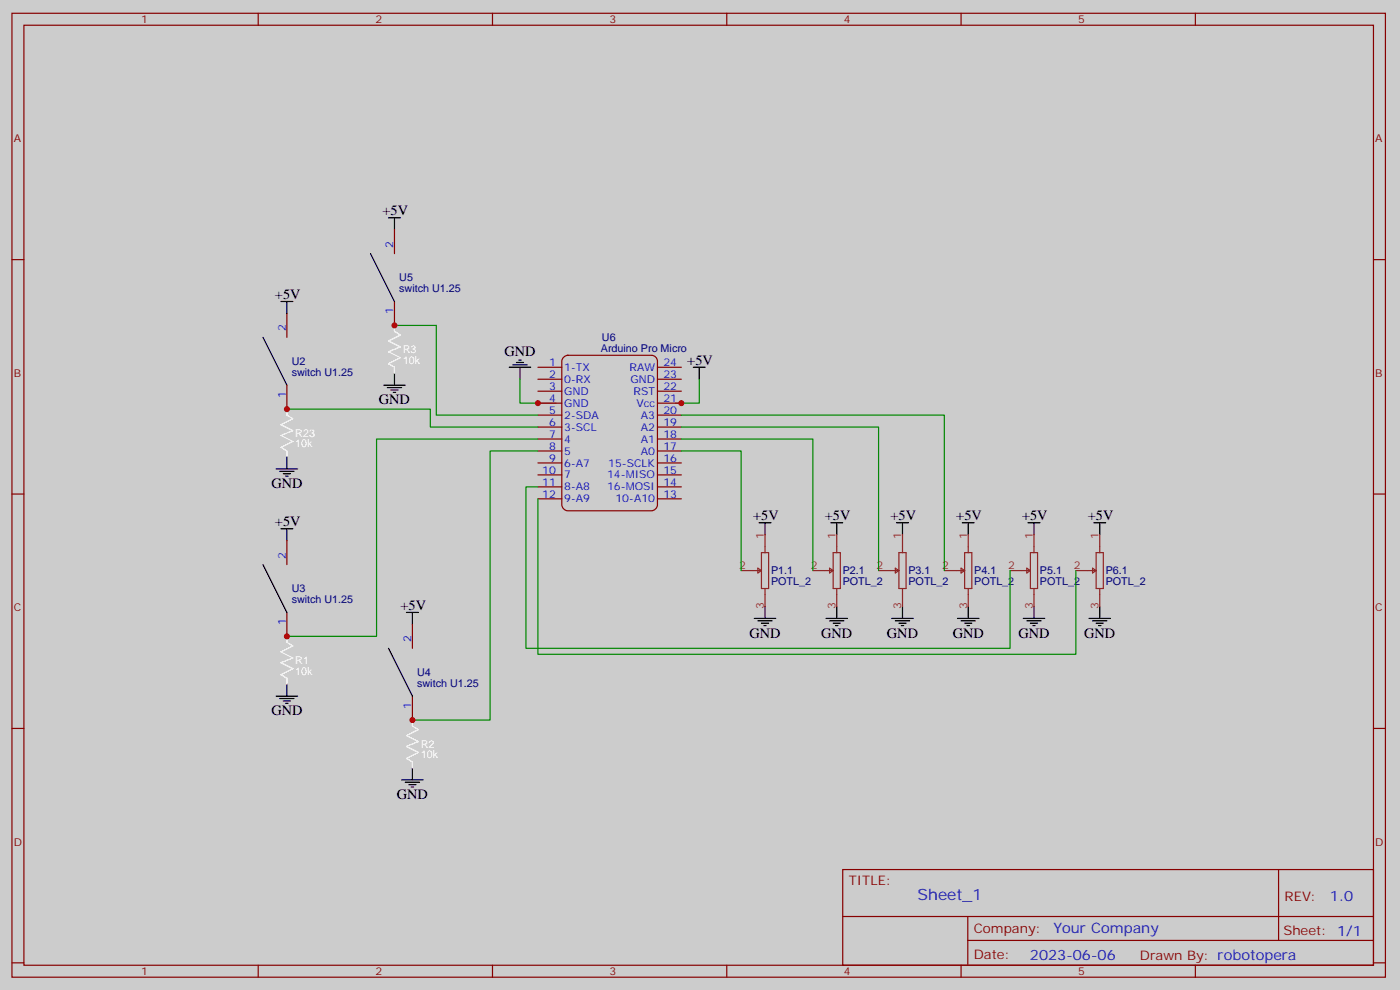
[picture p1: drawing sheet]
<svg xmlns="http://www.w3.org/2000/svg" width="413mm" height="292mm" viewBox="0 0 413 292" stroke-linecap="round" stroke-linejoin="round" font-family="sans-serif">
<path d="M0 0h413.2v292h-413.2z" fill="#ccc"/>
<g fill="none" stroke="#870000" stroke-width=".35">
<path d="M3.5 3.9h405.4v284.4h-405.4zM7.1 7.4h398.2v277.3h-398.2zM76.2 3.9v3.5M145.3 3.9v3.5M214.5 3.9v3.5M283.6 3.9v3.5M352.8 3.9v3.5M3.5 76.6h3.6M116.4 67.8v7M405.3 76.6h3.6M84.7 92.5v7M116.4 88.9v7.1"/>
<path d="M84.7 113.6v7.1M158.7 108.3h7.1M158.7 111.9h7.1M158.7 115.4h7.1M158.7 118.9h7.1M166.4 105.3l1.2-.5h24.7a1.76 1.76 0 0 1 1.7 1.8v42.3a1.89 1.89 0 0 1-1.7 1.8h-24.7a1.89 1.89 0 0 1-1.8-1.8v-42.3zM194 108.3h7.1M194 111.9h7.1M194 115.4h7.1M194 118.9h7.1M158.7 122.4h7.1M158.7 126h7.1"/>
<path d="M158.7 129.5h7.1M158.7 133h7.1M158.7 136.6h7.1M194 122.4h7.1M194 126h7.1M194 129.5h7.1M194 133h7.1M194 136.6h7.1M3.5 145.7h3.6M84.7 159.5v7M158.7 140.1h7.1M158.7 143.6h7.1"/>
<path d="M158.7 147.1h7.1M194 140.1h7.1M194 143.6h7.1M194 147.1h7.1M405.3 145.7h3.6M84.7 180.7v7M121.7 184.2v7M3.5 214.9h3.6M121.7 205.4v7M405.3 214.9h3.6M248.7 256.5h156.6v28.2h-156.6zM377.3 256.5v20.9"/>
<path d="M248.7 270.4h156.5M285.6 277.4h119.6M285.6 270.4v14.1M3.5 284h3.6M76.2 284.7v3.6M145.3 284.7v3.6M214.5 284.7v3.6M283.6 284.7v3.6M352.8 284.7v3.6M405.3 284h3.6"/>
</g>
<g fill="none" stroke="#8c2424" stroke-width=".35">
<path d="M225.8 157.7v5.3M246.9 157.7v5.3M266.3 157.7v5.3M285.8 157.7v5.3M305.2 157.7v5.3M324.6 157.7v5.3M218.7 168.3h6M223.7 167.6l1 .7-1 .7zM224.7 163h2.1v10.6h-2.1zM225.8 173.6v5.3M239.9 168.3h6M244.8 167.6l1.1 .7-1.1 .7z"/>
<path d="M245.9 163h2.1v10.6h-2.1zM246.9 173.6v5.3M259.3 168.3h6M264.2 167.6l1.1 .7-1.1 .7zM265.3 163h2.1v10.6h-2.1zM266.3 173.6v5.3M278.7 168.3h6M283.6 167.6l1.1 .7-1.1 .7zM284.7 163h2.1v10.6h-2.1zM285.8 173.6v5.3M298.1 168.3h6M303 167.6l1.1 .7-1.1 .7z"/>
<path d="M304.1 163h2.1v10.6h-2.1zM305.2 173.6v5.3M317.5 168.3h6M322.4 167.6l1.1 .7-1.1 .7zM323.5 163h2.1v10.6h-2.1zM324.6 173.6v5.3"/>
</g>
<g fill="none" stroke="#000" stroke-width=".35">
<path d="M109.4 74.8l7 14.1M114.7 64.2h3.5M116.4 64.2v3.6M77.6 99.5l7.1 14.1M82.9 88.9h3.5M84.7 88.9v3.6M113.2 113.6h6.4M114.3 114.3h4.2M115.4 115h2.1M116.1 115.7h.7M116.4 110.1v3.5M150.3 108.3h6.3"/>
<path d="M151.3 107.6h4.3M152.4 106.9h2.1M153.1 106.2h.7M153.5 108.3v3.6M204.6 108.3h3.5M206.4 108.3v3.6M81.5 138.3h6.3M82.5 139h4.3M83.6 139.7h2.1M84.7 134.8v3.5M82.9 156h3.5M84.3 140.4h.7"/>
<path d="M84.7 156v3.5M224 154.2h3.5M225.8 154.2v3.5M245.2 154.2h3.5M246.9 154.2v3.5M264.6 154.2h3.5M266.3 154.2v3.5M284 154.2h3.5M285.8 154.2v3.5M303.4 154.2h3.5M305.2 154.2v3.5M322.8 154.2h3.5"/>
<path d="M324.6 154.2v3.5M77.6 166.5l7.1 14.2M225.8 178.9v3.5M246.9 178.9v3.5M266.3 178.9v3.5M285.8 178.9v3.5M305.2 178.9v3.5M324.6 178.9v3.5M114.7 191.2l7 14.2M119.9 180.7h3.6M121.7 180.7v3.5M222.6 182.4h6.4"/>
<path d="M223.7 183.1h4.2M224.7 183.8h2.1M225.4 184.5h.7M243.8 182.4h6.3M244.8 183.1h4.3M245.9 183.8h2.1M246.6 184.5h.7M263.2 182.4h6.3M264.2 183.1h4.3M265.3 183.8h2.1M266 184.5h.7M282.6 182.4h6.3"/>
<path d="M283.6 183.1h4.3M284.7 183.8h2.1M285.4 184.5h.7M302 182.4h6.3M303 183.1h4.3M304.1 183.8h2.1M304.8 184.5h.7M321.4 182.4h6.3M322.4 183.1h4.3M323.5 183.8h2.1M324.2 184.5h.7M81.5 205.4h6.3"/>
<path d="M82.5 206.1h4.3M83.6 206.8h2.1M84.3 207.5h.7M84.7 201.8v3.6M118.5 230h6.4M119.6 230.8h4.2M120.6 231.5h2.2M121.4 232.2h.7M121.7 226.5v3.5"/>
</g>
<path d="M116.4 96v1.8l1.8 1-3.5 1.8 3.5 1.7-3.5 1.5 3.5 1.7-3.5 1.8 1.7 1v1.8M84.7 120.7v1.7l1.7 1.1-3.5 1.8 3.5 1.7-3.5 1.4 3.5 1.8-3.5 1.8 1.8 1v1.8M84.7 187.7v1.8l1.7 1-3.5 1.8 3.5 1.8-3.5 1.4 3.5 1.7-3.5 1.8 1.8 1.1v1.7M121.7 212.4v1.8l1.8 1-3.6 1.8 3.6 1.8-3.6 1.4 3.6 1.7-3.6 1.8 1.8 1.1v1.7" fill="none" stroke="#fff" stroke-width=".35"/>
<path d="M116.4 96h12.4v26.4h29.9M153.5 111.9v7h10.5M206.4 111.9v7h-7.1M84.7 120.7h42.3v5.3h31.7M158.7 129.5h-47.6v58.2h-26.4M158.7 133h-14.1v79.4h-22.9M201.1 133h17.6v35.3M201.1 129.5h38.8v38.8M201.1 126h58.2v42.3M201.1 122.4h77.6v45.9M158.7 143.6h-3.5v47.6h142.9v-22.9M158.7 147.1v45.9h158.8v-24.7" fill="none" stroke="#008700" stroke-width=".35"/>
<g fill="#c00">
<circle cx="158.8" cy="118.9" r=".88"/>
<circle cx="201.1" cy="118.9" r=".88"/>
<circle cx="116.4" cy="96" r=".88"/>
<circle cx="84.7" cy="120.7" r=".88"/>
<circle cx="84.7" cy="187.7" r=".88"/>
<circle cx="121.7" cy="212.4" r=".88"/>
</g>
<text font-size="4.6" fill="#00f" x="270.8" y="265.5">Sheet_1</text>
<g font-size="4.2">
<text x="112.9" y="63.5">+5V</text>
<text x="81.1" y="88.2">+5V</text>
<text x="148.9" y="105.1">GND</text>
<text x="202.8" y="107.6">+5V</text>
<text x="111.8" y="119.3">GND</text>
<text x="80.1" y="144">GND</text>
<text x="81.1" y="155.3">+5V</text>
<text x="222.2" y="153.5">+5V</text>
<text x="243.4" y="153.5">+5V</text>
<text x="262.8" y="153.5">+5V</text>
<text x="282.2" y="153.5">+5V</text>
<text x="301.6" y="153.5">+5V</text>
<text x="321" y="153.5">+5V</text>
<text x="118.2" y="180">+5V</text>
<text x="221.2" y="188.1">GND</text>
<text x="242.4" y="188.1">GND</text>
<text x="261.8" y="188.1">GND</text>
<text x="281.2" y="188.1">GND</text>
<text x="300.6" y="188.1">GND</text>
<text x="320" y="188.1">GND</text>
<text x="80.1" y="211">GND</text>
<text x="117.1" y="235.7">GND</text>
</g>
<g font-size="4.2" fill="#00f">
<text x="392.5" y="265.8">1.0</text>
<text x="310.9" y="275.3">Your Company</text>
<text x="304" y="283.1">2023-06-06</text>
</g>
<g font-size="3.9" fill="#800">
<text x="250.5" y="261.1">TITLE:</text>
<text x="379.1" y="265.8">REV:</text>
<text x="287.4" y="275.3">Company:</text>
<text x="378.7" y="275.9">Sheet: 1/1</text>
<text x="287.4" y="283">Date:</text>
<text x="336.4" y="283.1">Drawn By: robotopera</text>
</g>
<g font-size="3.2" fill="#800">
<text x="41.6" y="6.9">1</text>
<text x="110.8" y="6.9">2</text>
<text x="179.9" y="6.9">3</text>
<text x="249.1" y="6.9">4</text>
<text x="318.2" y="6.9">5</text>
<text x="4.1" y="42">A</text>
<text x="405.9" y="42">A</text>
<text x="4.1" y="111.2">B</text>
<text x="405.9" y="111.2">B</text>
<text x="4.1" y="180.3">C</text>
<text x="405.9" y="180.3">C</text>
<text x="4.1" y="249.4">D</text>
<text x="405.9" y="249.4">D</text>
<text x="41.6" y="287.7">1</text>
<text x="110.8" y="287.7">2</text>
<text x="179.9" y="287.7">3</text>
<text x="249.1" y="287.7">4</text>
<text x="318.2" y="287.7">5</text>
</g>
<g font-size="3.2" fill="#00f">
<text x="116.1" y="73.1" transform="rotate(-90 116.1 73.1)">2</text>
<text x="116.1" y="92.7" transform="rotate(-90 116.1 92.7)">1</text>
<text x="84.3" y="97.8" transform="rotate(-90 84.3 97.8)">2</text>
<text x="162" y="108">1</text>
<text x="195.8" y="108">24</text>
<text x="162" y="111.5">2</text>
<text x="166.5" y="109.4">1-TX</text>
<text x="166.5" y="112.9">0-RX</text>
<text x="185.8" y="109.4">RAW</text>
<text x="186" y="112.9">GND</text>
<text x="195.8" y="111.5">23</text>
<text x="84.3" y="117.4" transform="rotate(-90 84.3 117.4)">1</text>
<text x="162" y="115">3</text>
<text x="162" y="118.6">4</text>
<text x="166.5" y="116.5">GND</text>
<text x="166.5" y="120">GND</text>
<text x="187" y="116.5">RST</text>
<text x="187.9" y="120">Vcc</text>
<text x="195.8" y="118.6">21</text>
<text x="195.8" y="115">22</text>
<text x="162" y="122.1">5</text>
<text x="162" y="125.6">6</text>
<text x="166.5" y="123.5">2-SDA</text>
<text x="189.1" y="123.5">A3</text>
<text x="195.8" y="125.6">19</text>
<text x="195.8" y="122.1">20</text>
<text x="162" y="129.2">7</text>
<text x="166.5" y="127">3-SCL</text>
<text x="166.5" y="130.6">4</text>
<text x="189.1" y="130.6">A1</text>
<text x="189.1" y="127">A2</text>
<text x="195.8" y="129.2">18</text>
<text x="162" y="132.7">8</text>
<text x="162" y="136.2">9</text>
<text x="166.5" y="134.1">5</text>
<text x="166.5" y="137.6">6-A7</text>
<text x="179.5" y="137.6">15-SCLK</text>
<text x="189.1" y="134.1">A0</text>
<text x="195.8" y="136.2">16</text>
<text x="195.8" y="132.7">17</text>
<text x="160" y="139.7">10</text>
<text x="160" y="143.3">11</text>
<text x="166.5" y="141.1">7</text>
<text x="179.2" y="141.1">14-MISO</text>
<text x="195.8" y="143.3">14</text>
<text x="195.8" y="139.7">15</text>
<text x="160" y="146.8">12</text>
<text x="166.5" y="144.7">8-A8</text>
<text x="166.5" y="148.2">9-A9</text>
<text x="179.2" y="144.7">16-MOSI</text>
<text x="181.6" y="148.2">10-A10</text>
<text x="195.8" y="146.8">13</text>
<text x="84.3" y="164.8" transform="rotate(-90 84.3 164.8)">2</text>
<text x="84.3" y="184.4" transform="rotate(-90 84.3 184.4)">1</text>
<text x="121.4" y="189.5" transform="rotate(-90 121.4 189.5)">2</text>
<text x="121.4" y="209.1" transform="rotate(-90 121.4 209.1)">1</text>
</g>
<g font-size="3.2" fill="#000080">
<text x="117.8" y="83">U5</text>
<text x="117.8" y="86.1">switch U1.25</text>
<text x="177.7" y="100.6">U6</text>
<text x="86.1" y="107.7">U2</text>
<text x="177.3" y="103.7">Arduino Pro Micro</text>
<text x="86.1" y="110.8">switch U1.25</text>
<text x="227.5" y="172.6">POTL_2</text>
<text x="227.5" y="169.4">P1.1</text>
<text x="248.7" y="172.6">POTL_2</text>
<text x="248.7" y="169.4">P2.1</text>
<text x="268.1" y="172.6">POTL_2</text>
<text x="268.1" y="169.4">P3.1</text>
<text x="287.5" y="172.6">POTL_2</text>
<text x="287.5" y="169.4">P4.1</text>
<text x="306.9" y="172.6">POTL_2</text>
<text x="306.9" y="169.4">P5.1</text>
<text x="326.3" y="172.6">POTL_2</text>
<text x="326.3" y="169.4">P6.1</text>
<text x="86.1" y="177.8">switch U1.25</text>
<text x="86.1" y="174.7">U3</text>
<text x="123.1" y="202.5">switch U1.25</text>
<text x="123.1" y="199.4">U4</text>
</g>
<g font-size="3.2" fill="#fff">
<text x="118.9" y="107.3">10k</text>
<text x="118.9" y="104.2">R3</text>
<text x="87.1" y="132">10k</text>
<text x="87.1" y="128.9">R23</text>
<text x="87.1" y="195.9">R1</text>
<text x="87.1" y="199">10k</text>
<text x="124.2" y="220.6">R2</text>
<text x="124.2" y="223.7">10k</text>
</g>
<g font-size="3.2" fill="#8d2323">
<text x="225.4" y="159.1" transform="rotate(-90 225.4 159.1)">1</text>
<text x="246.6" y="159.1" transform="rotate(-90 246.6 159.1)">1</text>
<text x="266" y="159.1" transform="rotate(-90 266 159.1)">1</text>
<text x="285.4" y="159.1" transform="rotate(-90 285.4 159.1)">1</text>
<text x="304.8" y="159.1" transform="rotate(-90 304.8 159.1)">1</text>
<text x="324.2" y="159.1" transform="rotate(-90 324.2 159.1)">1</text>
<text x="218.1" y="168">2</text>
<text x="239.3" y="168">2</text>
<text x="258.7" y="168">2</text>
<text x="278.1" y="168">2</text>
<text x="297.5" y="168">2</text>
<text x="316.9" y="168">2</text>
<text x="225.4" y="179.5" transform="rotate(-90 225.4 179.5)">3</text>
<text x="246.6" y="179.5" transform="rotate(-90 246.6 179.5)">3</text>
<text x="266" y="179.5" transform="rotate(-90 266 179.5)">3</text>
<text x="285.4" y="179.5" transform="rotate(-90 285.4 179.5)">3</text>
<text x="304.8" y="179.5" transform="rotate(-90 304.8 179.5)">3</text>
<text x="324.2" y="179.5" transform="rotate(-90 324.2 179.5)">3</text>
</g>
</svg>
